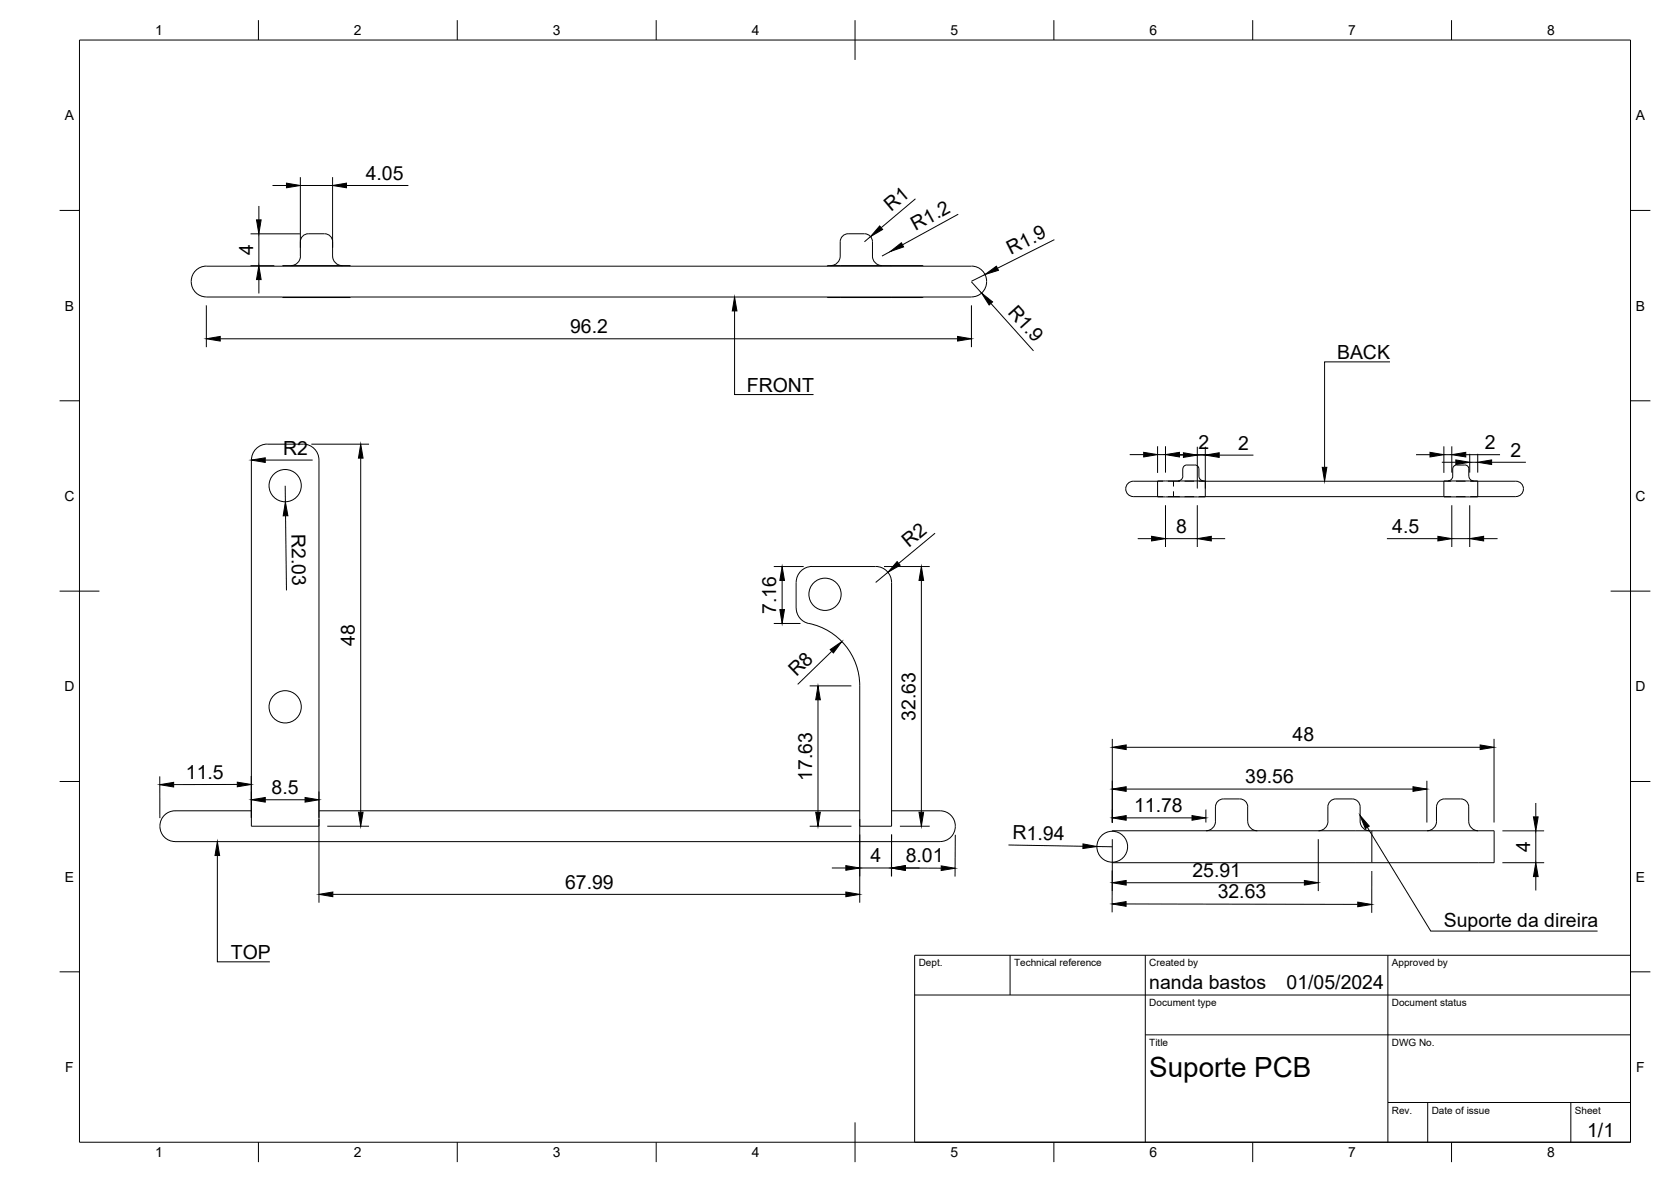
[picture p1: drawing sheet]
<svg xmlns="http://www.w3.org/2000/svg" width="420mm" height="297mm" viewBox="0 0 420 297" stroke-linecap="round" stroke-linejoin="round" font-family="sans-serif">
<!-- layer: Visible -->
<g fill="none" stroke="#000" stroke-width=".25">
<path d="M81.6 58.7h-3.2a2.62 2.62 0 0 0-2.8 1.5l-.1 .5M81.6 58.7a2 2 0 0 1 2 2M49.2 68a3.7 3.7 0 0 1 2.7-1.1h192.4a3.9 3.9 0 0 1 3.8 3.9 3.9 3.9 0 0 1-3.8 3.8h-192.4a3.9 3.9 0 0 1-3.5-2.4 3.9 3.9 0 0 1 .8-4.2zM71.1 66.9v-.2h17v.2M71.1 74.6v.2h17v-.2M75.5 60.8v3.6M75.5 64.3a2.4 2.4 0 0 1-2.4 2.4M83.6 60.8v3.5a2.4 2.4 0 0 0 2.4 2.4M208 74.6v.2h16M211.3 60.7a2.3 2.3 0 0 1 2.9-2h2.3a2.66 2.66 0 0 1 2.8 1.5l.1 .5M211.3 60.8v3.5a2.4 2.4 0 0 1-2.4 2.4M219.4 60.8v3.5a2.4 2.4 0 0 0 2.4 2.4"/>
<path d="M224 66.7h-16v.2M224 66.7h8.1v.2M224 66.7v.2M224 74.6v.2M232.1 74.6v.2h-8.1M67.2 111.6h9M67.2 111.6a4 4 0 0 0-4 4M76.2 111.6a4 4 0 0 1 4 4v92h-17v-92M297.4 119.7a1.2 1.2 0 0 1-1.2 1.1M300.4 116.9h-1.3a1.43 1.43 0 0 0-1.7 1v1.8M300.5 116.8a1.01 1.01 0 0 1 1 1.1v1.8M301.5 119.7a1.2 1.2 0 0 0 1.2 1.1"/>
<path d="M365.3 119.7a1.2 1.2 0 0 1-1.2 1.1M368.3 116.9h-1.3a1.69 1.69 0 0 0-1.6 .6l-.1 2.2M368.3 116.8a1.01 1.01 0 0 1 1 1.1M369.3 117.9v1.8M369.3 119.7a1.2 1.2 0 0 0 1.2 1.1M291.1 120.9h12v4h-12zM291.1 120.9h-6.1a1.93 1.93 0 0 0-2 2 1.93 1.93 0 0 0 2 1.9h6.1M303.1 124.8h60M303.1 120.9h60M363.1 120.9h8.5v4h-8.5zM371.6 124.8h9.5M371.6 120.9h9.5"/>
<path d="M381.2 120.9a1.93 1.93 0 0 1 1.9 2 1.93 1.93 0 0 1-1.9 1.9M200.2 146.4v6.4M200.2 152.8a4 4 0 0 0 3.2 3.9M200.2 146.4a4 4 0 0 1 4-4h16a4 4 0 0 1 4 4M224.2 146.4v61.2h-8v-35.2a16 16 0 0 0-12.8-15.7M40.2 207.6v.1M40.2 207.7a3.8 3.8 0 0 0 3.8 3.8M44 211.5h192.4M63.2 203.8h-19.2a3.8 3.8 0 0 0-3.8 3.8M80.2 203.8h136M224.2 203.8h12.2a3.9 3.9 0 0 1 3.8 3.8 3.9 3.9 0 0 1-3.8 3.9M279.7 216.7v.1h65.2"/>
<path d="M303.2 208.8a2.37 2.37 0 0 0 2.4-2.4v-3.6a2.3 2.3 0 0 1 2.9-2h2.3a2.66 2.66 0 0 1 2.9 1.4v4.2a2.44 2.44 0 0 0 2.4 2.4M340 200.8h-3.2a2.64 2.64 0 0 0-2.8 1.4l-.1 4.2a2.36 2.36 0 0 1-2.4 2.4M340 200.8a2 2 0 0 1 2 2v3.6a2.4 2.4 0 0 0 2.4 2.4M344.9 208.8h-65.2v.1M344.9 208.8h26.8M344.9 208.8v8M358.8 208.8a2.37 2.37 0 0 0 2.4-2.4v-3.6a2.3 2.3 0 0 1 2.9-2h2.3a2.66 2.66 0 0 1 2.8 1.4l.1 4.2a2.4 2.4 0 0 0 2.4 2.4M371.7 208.8h4v8h-30.8"/>
<circle cx="71.7" cy="122" r="4.1"/>
<circle cx="207.4" cy="149.3" r="4.1"/>
<circle cx="71.7" cy="177.6" r="4.1"/>
<circle cx="279.7" cy="212.8" r="3.9"/>
</g>
<!-- layer: Hidden -->
<g fill="none" stroke="#000" stroke-width=".25">
<path d="M291.1 124.8h1.4M291.1 120.9h1.4M293.6 124.8h3.1M293.6 120.9h3.1M295.1 120.9v1.4M295.1 123.5v1.4M297.9 124.8h2.3M297.9 120.9h2.3M301.4 124.8h1.7M301.4 120.9h1.7M363.1 124.8h1.8M363.1 120.9h1.8"/>
<path d="M366.1 124.8h2.4M366.1 120.9h2.4M369.7 124.8h1.9M369.7 120.9h1.9"/>
</g>
<!-- layer: BORDER -->
<g fill="none" stroke="#000" stroke-width=".25">
<path d="M20 10.1h390v276.9h-390zM65 5.1v5M115 5.1v5M165 5.1v5M215 5.1v10M265 5.1v5M315 5.1v5M365 5.1v5M15 52.9h5M410 52.9h5M15 100.7h5M410 100.7h5"/>
<path d="M15 148.6h10M405 148.6h10M15 196.4h5M410 196.4h5M15 244.2h5M410 244.2h5M65 287v5M115 287v5M165 287v5M215 282.1v9.9M265 287v5M315 287v5"/>
<path d="M365 287v5"/>
</g>
<!-- layer: TITLEBLOCK -->
<path d="M230 240.1h180v46.9h-180zM230 250h180M254 240.1v9.9M288 240.1v46.9M349 240.1v46.9M288 260.1h122M349 277.1h61M359 277.1v9.9M395 277.1v9.9" fill="none" stroke="#000" stroke-width=".25"/>
<!-- layer: FD_Dimensions -->
<g fill="none" stroke="#000" stroke-width=".25">
<path d="M63 58.8h12.4M65.1 51.8v3.5M65.1 58.8v8M68.5 46.6h3.5M75.5 44.5v17.8M75.5 46.6h8.1M83.6 44.5v17.8M87.1 46.6h15.6M218.9 59.5l-1.5 1.3M230.2 50l-8.6 7.2M240.9 53.8l-14 7.7M51.9 76.7v10.5"/>
<path d="M63 66.8h6M65.1 70.3v3.5M223.9 63.2l-2.1 1.2M244.3 76.7v10.5M244.3 70.8l2.5 2.8M247.7 69l-3.4 1.7M249.2 76.2l10.7 12M265.1 60.2l-14.3 7.2M55.4 85.1h185.4M66.7 115.6h11.9M78.3 111.6h14.5M90.7 115.1v89"/>
<path d="M284.1 114.2h3.5M291.1 112.1v6.7M291.1 114.2h2M293.1 112.1v6.7M294.1 114.4h3.5M296.6 114.2h8.6M301.1 112.3v10.5M301.1 114.4h2M303.1 112.3v10.5M306.6 114.4h8.6M356 114.3h3.6M362.5 116.2h3.6"/>
<path d="M363.1 112.2v6.6M363.1 114.3h1.9M365 112.2v6.6M368.6 114.3h8.6M369.5 114.1v4.7M369.5 116.2h2.1M371.6 114.1v4.7M375.1 116.2h8.6M71.7 122.1l.1 4M71.8 129.6l.2 18.8M235.1 134l-9.1 7.6M286.1 135.4h3.5"/>
<path d="M293.1 127v10.5M293.1 135.4h8M301.1 127v10.5M304.6 135.4h3.5M348.7 135.4h12.8M365 135.4h4.5M365 127v10.5M369.5 127v10.5M373 135.4h3.6M194.6 142.4h7.5M194.6 156.7h6.7M196.7 145.9v7.3"/>
<path d="M222.3 142.4h11.5M223.3 143.8l-3.1 2.6M231.7 145.9v58.2M203.6 172.4h10.5M205.7 175.9v28.2M209.1 163.7l-8.5 8.3M40.2 195.1v10.5M59.7 197.1l-16 .1M63.2 195v10.5v-6.6M80.2 198.9v6.6M279.7 185.7v21.1M283.2 187.8h89"/>
<path d="M283.2 198.3h72.1M358.8 196.2v10.5M375.7 185.7v21M66.7 201h10M80.2 205.9v21M82.3 207.6h10.5M203.6 207.6h10.5M209.2 218.1h3.5M216.2 205.9v21M216.2 218.1h8M224.2 209.7v10.5M226.3 207.6h7.5"/>
<path d="M227.6 218.1l9 .1M227.7 218.1h3.5M240.2 209.8l-.1 10.5M253.6 212.4l18.7 .3M275.8 212.7l3.9 .1M279.7 210.9l-.1 18.4M283.2 205.5h16.5M303.2 203.4v3.3M331.5 210.9v13M344.9 218.9v10.5M377.8 216.8h10.5M377.8 208.8h10.5"/>
<path d="M386.2 201.8v3.5M386.2 208.8v8M83.7 224.8h129M283.1 227.2l58.3 .1M283.2 221.8h44.8M386.2 220.3v3.5"/>
</g>
<g fill="#000" stroke="#000" stroke-width=".25">
<path d="M64.5 55.3h1.2l-.6 3.5zM72 46l3.5 .6-3.5 .6zM83.6 46.6l3.5-.6v1.2zM221.2 56.8l.7 .9-3 1.8zM65.1 66.8l.6 3.5h-1.2zM223.9 63.2l2.8-2.2 .5 1zM246.8 73.6l2.8 2.3-.9 .8zM247.7 69l2.8-2.1 .6 1zM51.9 85.1l3.5-.6v1.2zM240.8 84.5l3.5 .6-3.5 .6zM63.2 115.6l3.5-.6v1.2zM90.7 111.6l.6 3.5h-1.2z"/>
<path d="M287.6 113.7l3.5 .5-3.5 .6zM293.1 114.2l3.5-.5v1.1zM297.6 113.8l3.5 .6-3.5 .5zM303.1 114.4l3.5-.6v1.1zM359.6 113.7l3.5 .6-3.5 .5zM366.1 115.6l3.4 .6-3.4 .5zM365 114.3l3.6-.6v1.1zM371.6 116.2l3.5-.6v1.1zM71.8 126.1l.6 3.5h-1.2zM289.6 134.8l3.5 .6-3.5 .5zM301.1 135.4l3.5-.6v1.1zM361.5 134.8l3.5 .6-3.5 .5z"/>
<path d="M369.5 135.4l3.5-.6v1.1zM196.7 142.4l.6 3.5h-1.2zM196.1 153.2h1.2l-.6 3.5zM225.6 141.1l.7 .9-3 1.8zM231.7 142.4l.5 3.5h-1.1zM205.7 172.4l.6 3.5h-1.2zM208.7 163.2l3-2-2.2 2.9zM40.2 197.2l3.5-.6v1.2zM59.7 196.6l3.5 .5-3.5 .6zM279.7 187.8l3.5-.6v1.2zM279.7 198.3l3.5-.6v1.2zM355.3 197.7l3.5 .6-3.5 .6z"/>
<path d="M372.2 187.2l3.5 .6-3.5 .6zM63.2 201l3.5-.6v1.2zM76.7 200.4l3.5 .6-3.5 .6zM90.1 204.1h1.2l-.6 3.5zM205.1 204.1h1.2l-.6 3.5zM212.7 217.5l3.5 .6-3.5 .6zM224.1 218.1l3.5-.5v1.1zM224.2 218.1l3.5-.6v1.2zM231.1 204.1h1.1l-.5 3.5zM236.7 217.6l3.5 .6-3.6 .6zM272.3 212.1l3.5 .6-3.5 .5zM279.7 205.5l3.5-.5v1.1z"/>
<path d="M299.7 205l3.5 .5-3.5 .6zM385.6 205.3h1.2l-.6 3.5zM80.2 224.8l3.5-.6v1.1zM212.7 224.2l3.5 .6-3.5 .5zM279.7 227.2l3.4-.6v1.2zM279.7 221.8l3.5-.5v1.1zM328 221.3l3.5 .5-3.5 .6zM341.4 226.7l3.5 .6-3.5 .6zM386.2 216.8l.6 3.5h-1.2z"/>
</g>
<!-- layer: Leaders -->
<path d="M184.7 74.6l.6 3.5h-1.2zM332.5 117.4h1.1l-.5 3.5zM54.7 211.5l.5 3.5h-1.1zM342 204.9l2.3 2.7-1 .6z" fill="#000" stroke="#000" stroke-width=".25"/>
<path d="M184.7 78.1v21.1h19.9M349.5 90.9h-16.4v26.5M54.7 215v26.7h13.2M343.8 207.9l15.9 26.1h42" fill="none" stroke="#000" stroke-width=".25"/>
<text font-size="7" x="289" y="270.6">Suporte PCB</text>
<g font-size="4.9">
<text x="91.9" y="45.2">4.05</text>
<text x="224.1" y="53.2" transform="rotate(-40 224.1 53.2)">R1</text>
<text x="230.2" y="58.1" transform="rotate(-29 230.2 58.1)">R1.2</text>
<text x="63.7" y="64" transform="rotate(-90 63.7 64)">4</text>
<text x="254.2" y="64.1" transform="rotate(-27 254.2 64.1)">R1.9</text>
<text x="143.3" y="83.7">96.2</text>
<text x="253.3" y="78.6" transform="rotate(48 253.3 78.6)">R1.9</text>
<text x="336.2" y="90.2">BACK</text>
<text x="187.8" y="98.5">FRONT</text>
<text x="301.3" y="112.8">2</text>
<text x="311.3" y="113">2</text>
<text x="373.3" y="112.9">2</text>
<text x="71.2" y="114.2">R2</text>
<text x="379.8" y="114.8">2</text>
<text x="73.3" y="134.1" transform="rotate(89 73.3 134.1)">R2.03</text>
<text x="228.5" y="137.6" transform="rotate(-40 228.5 137.6)">R2</text>
<text x="295.7" y="133.9">8</text>
<text x="350.1" y="133.9">4.5</text>
<text x="195.2" y="154.3" transform="rotate(-90 195.2 154.3)">7.16</text>
<text x="89.2" y="162.3" transform="rotate(-90 89.2 162.3)">48</text>
<text x="200.3" y="170.2" transform="rotate(-44 200.3 170.2)">R8</text>
<text x="230.2" y="181.1" transform="rotate(-90 230.2 181.1)">32.63</text>
<text x="325" y="186.3">48</text>
<text x="46.7" y="195.7">11.5</text>
<text x="204.2" y="196.3" transform="rotate(-90 204.2 196.3)">17.63</text>
<text x="313.1" y="196.8">39.56</text>
<text x="68.3" y="199.5">8.5</text>
<text x="285.2" y="204.1">11.78</text>
<text x="254.6" y="210.9" transform="rotate(1 254.6 210.9)">R1.94</text>
<text x="384.8" y="214.1" transform="rotate(-90 384.8 214.1)">4</text>
<text x="218.9" y="216.7">4</text>
<text x="227.7" y="216.7">8.01</text>
<text x="299.8" y="220.4">25.91</text>
<text x="142.1" y="223.3">67.99</text>
<text x="306.2" y="225.7">32.63</text>
<text x="363" y="233">Suporte da direira</text>
<text x="58" y="241">TOP</text>
<text x="289" y="248.5">nanda bastos</text>
<text x="323.5" y="248.5">01/05/2024</text>
<text x="399.1" y="285.7">1/1</text>
</g>
<g font-size="3.5">
<text x="39" y="8.8">1</text>
<text x="89" y="8.8">2</text>
<text x="139" y="8.8">3</text>
<text x="189" y="8.8">4</text>
<text x="239" y="8.8">5</text>
<text x="289" y="8.8">6</text>
<text x="339" y="8.8">7</text>
<text x="389" y="8.8">8</text>
<text x="16.3" y="30.2">A</text>
<text x="411.3" y="30.2">A</text>
<text x="16.3" y="78">B</text>
<text x="411.3" y="78">B</text>
<text x="16.2" y="125.9">C</text>
<text x="411.2" y="125.9">C</text>
<text x="16.2" y="173.7">D</text>
<text x="411.2" y="173.7">D</text>
<text x="16.3" y="221.6">E</text>
<text x="411.3" y="221.6">E</text>
<text x="16.4" y="269.4">F</text>
<text x="411.4" y="269.4">F</text>
<text x="39" y="290.8">1</text>
<text x="89" y="290.8">2</text>
<text x="139" y="290.8">3</text>
<text x="189" y="290.8">4</text>
<text x="239" y="290.8">5</text>
<text x="289" y="290.8">6</text>
<text x="339" y="290.8">7</text>
<text x="389" y="290.8">8</text>
</g>
<g font-size="2.5">
<text x="231" y="242.9">Dept.</text>
<text x="255" y="242.9">Technical reference</text>
<text x="289" y="242.9">Created by</text>
<text x="350" y="242.9">Approved by</text>
<text x="289" y="252.8">Document type</text>
<text x="350" y="252.8">Document status</text>
<text x="289" y="262.9">Title</text>
<text x="350" y="262.9">DWG No.</text>
<text x="350" y="279.9">Rev.</text>
<text x="360" y="279.9">Date of issue</text>
<text x="396" y="279.9">Sheet</text>
</g>
</svg>
